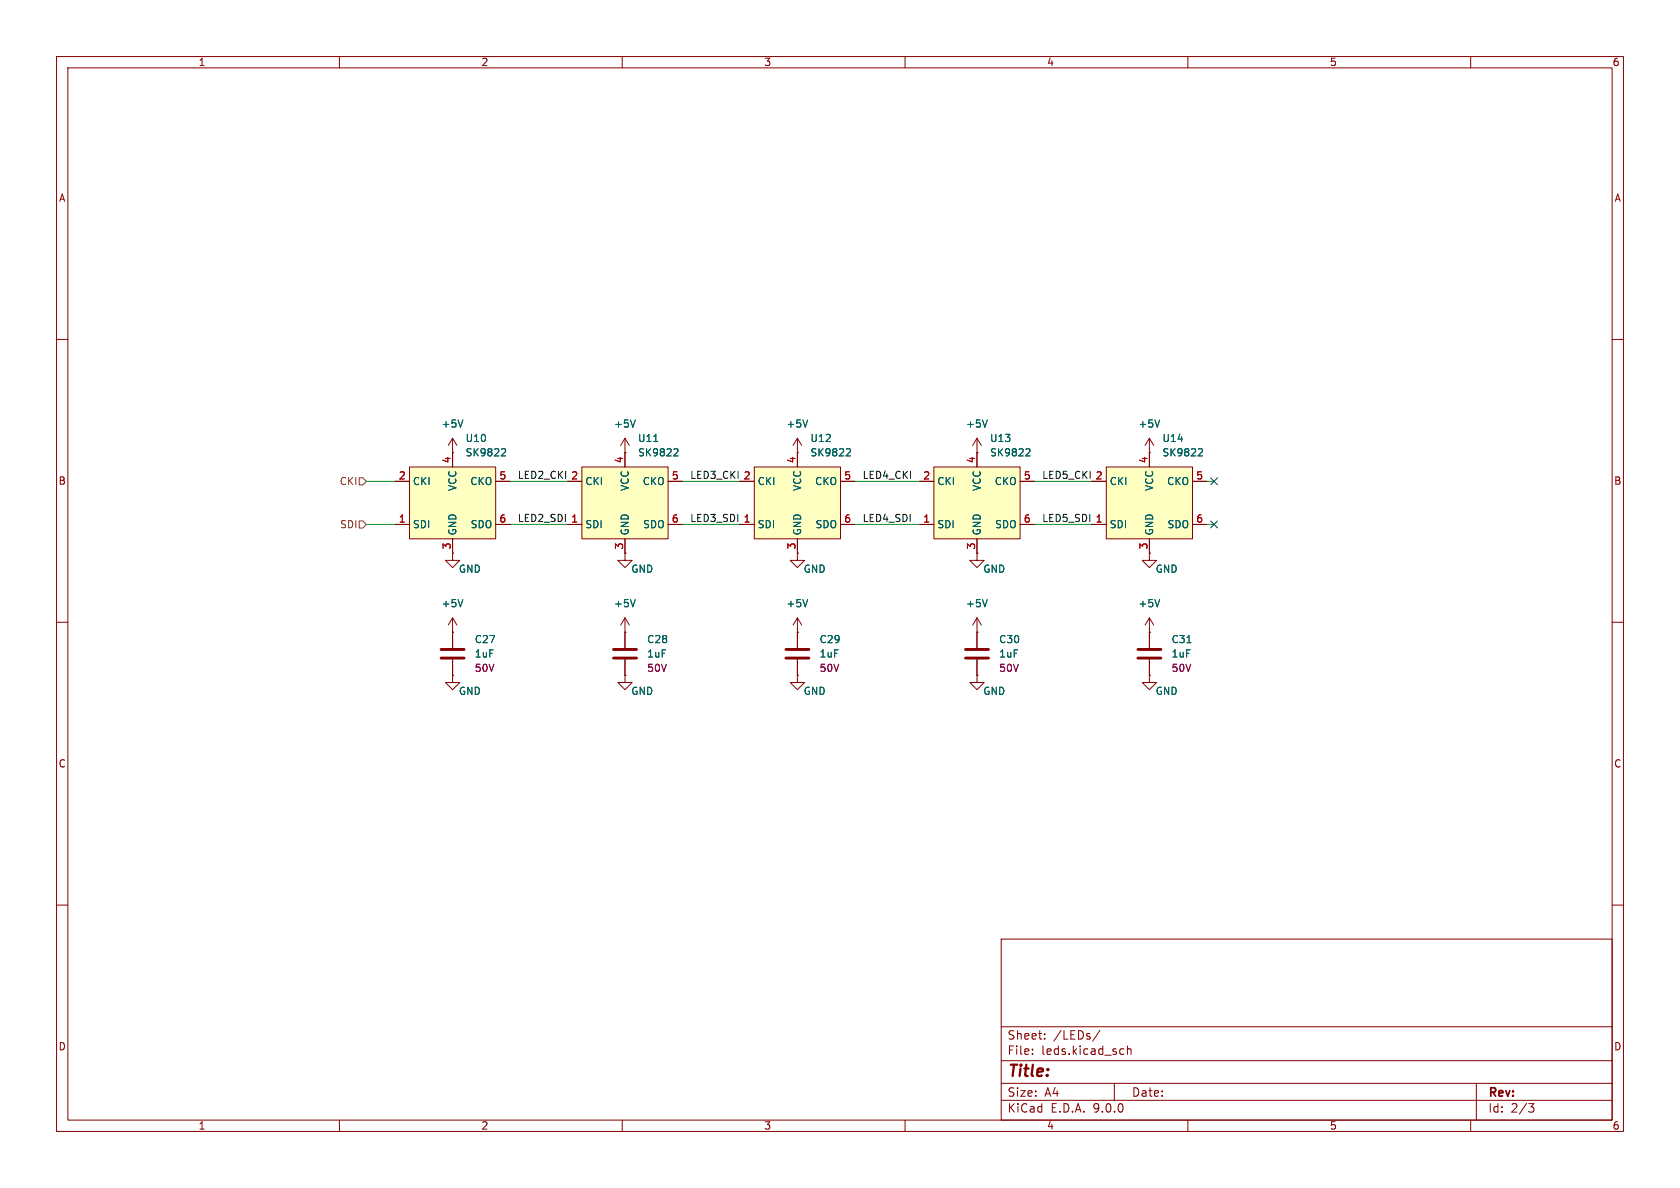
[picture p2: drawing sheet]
(kicad_sch
 (version 20250114)
 (generator "eeschema")
 (generator_version "9.0")
 (paper "A4")
 (lib_symbols
  (symbol "Device:C"
   (pin_numbers (hide yes))
   (pin_names
    (offset 0.254)) (exclude_from_sim no) (in_bom yes) (on_board yes)
   (property "Reference" "C" (at 0.635 2.54 0) (effects (font (size 1.27 1.27)) (justify left)))
   (property "Value" "C" (at 0.635 -2.54 0) (effects (font (size 1.27 1.27)) (justify left)))
   (property "Footprint" "" (at 0.9652 -3.81 0) (effects (font (size 1.27 1.27)) (hide yes)))
   (property "Datasheet" "~" (at 0 0 0) (effects (font (size 1.27 1.27)) (hide yes)))
   (property "Description" "Unpolarized capacitor" (at 0 0 0) (effects (font (size 1.27 1.27)) (hide yes)))
   (symbol "C_0_1"
    (polyline (pts (xy -2.032 0.762) (xy 2.032 0.762)) (stroke (width 0.508) (type default)) (fill (type none)))
    (polyline (pts (xy -2.032 -0.762) (xy 2.032 -0.762)) (stroke (width 0.508) (type default)) (fill (type none))))
   (symbol "C_1_1"
    (pin passive line (at 0 3.81 270) (length 2.794) (name "~" (effects (font (size 1.27 1.27)))) (number "1" (effects (font (size 1.27 1.27)))))
    (pin passive line (at 0 -3.81 90) (length 2.794) (name "~" (effects (font (size 1.27 1.27)))) (number "2" (effects (font (size 1.27 1.27))))))
   (embedded_fonts no))
  (symbol "parts:SK99822" (exclude_from_sim no) (in_bom yes) (on_board yes)
   (property "Reference" "U" (at -8.636 6.096 0) (effects (font (size 1.27 1.27))))
   (property "Value" "SK9822" (at -5.842 4.064 0) (effects (font (size 1.27 1.27))))
   (property "Footprint" "SMD-6P,5x5.5mm" (at 0 0 0) (effects (font (size 1.27 1.27)) (hide yes)))
   (property "Datasheet" "https://www.lcsc.com/datasheet/lcsc_datasheet_2110211830_OPSCO-Optoelectronics-SK9822_C2829089.pdf" (at 0 12.446 0) (effects (font (size 1.27 1.27)) (hide yes)))
   (property "Description" "" (at 0 0 0) (effects (font (size 1.27 1.27)) (hide yes)))
   (property "MFPN" "SK9822-A" (at 0 0 0) (effects (font (size 1.27 1.27)) (hide yes)))
   (symbol "SK99822_1_1"
    (rectangle (start -7.62 0) (end 7.62 -12.7) (stroke (width 0) (type default)) (fill (type background)))
    (pin input line (at -10.16 -2.54 0) (length 2.54) (name "CKI" (effects (font (size 1.27 1.27)))) (number "2" (effects (font (size 1.27 1.27)))))
    (pin input line (at -10.16 -10.16 0) (length 2.54) (name "SDI" (effects (font (size 1.27 1.27)))) (number "1" (effects (font (size 1.27 1.27)))))
    (pin power_in line (at 0 2.54 270) (length 2.54) (name "VCC" (effects (font (size 1.27 1.27)))) (number "4" (effects (font (size 1.27 1.27)))))
    (pin power_in line (at 0 -15.24 90) (length 2.54) (name "GND" (effects (font (size 1.27 1.27)))) (number "3" (effects (font (size 1.27 1.27)))))
    (pin output line (at 10.16 -2.54 180) (length 2.54) (name "CKO" (effects (font (size 1.27 1.27)))) (number "5" (effects (font (size 1.27 1.27)))))
    (pin output line (at 10.16 -10.16 180) (length 2.54) (name "SDO" (effects (font (size 1.27 1.27)))) (number "6" (effects (font (size 1.27 1.27))))))
   (embedded_fonts no))
  (symbol "power:+5V"
   (power)
   (pin_numbers (hide yes))
   (pin_names
    (offset 0) (hide yes)) (exclude_from_sim no) (in_bom yes) (on_board yes)
   (property "Reference" "#PWR" (at 0 -3.81 0) (effects (font (size 1.27 1.27)) (hide yes)))
   (property "Value" "+5V" (at 0 3.556 0) (effects (font (size 1.27 1.27))))
   (property "Footprint" "" (at 0 0 0) (effects (font (size 1.27 1.27)) (hide yes)))
   (property "Datasheet" "" (at 0 0 0) (effects (font (size 1.27 1.27)) (hide yes)))
   (property "Description" "Power symbol creates a global label with name \"+5V\"" (at 0 0 0) (effects (font (size 1.27 1.27)) (hide yes)))
   (symbol "+5V_0_1"
    (polyline (pts (xy -0.762 1.27) (xy 0 2.54)) (stroke (width 0) (type default)) (fill (type none)))
    (polyline (pts (xy 0 2.54) (xy 0.762 1.27)) (stroke (width 0) (type default)) (fill (type none)))
    (polyline (pts (xy 0 0) (xy 0 2.54)) (stroke (width 0) (type default)) (fill (type none))))
   (symbol "+5V_1_1"
    (pin power_in line (at 0 0 90) (length 0) (name "~" (effects (font (size 1.27 1.27)))) (number "1" (effects (font (size 1.27 1.27))))))
   (embedded_fonts no))
  (symbol "power:GND"
   (power)
   (pin_numbers (hide yes))
   (pin_names
    (offset 0) (hide yes)) (exclude_from_sim no) (in_bom yes) (on_board yes)
   (property "Reference" "#PWR" (at 0 -6.35 0) (effects (font (size 1.27 1.27)) (hide yes)))
   (property "Value" "GND" (at 0 -3.81 0) (effects (font (size 1.27 1.27))))
   (property "Footprint" "" (at 0 0 0) (effects (font (size 1.27 1.27)) (hide yes)))
   (property "Datasheet" "" (at 0 0 0) (effects (font (size 1.27 1.27)) (hide yes)))
   (property "Description" "Power symbol creates a global label with name \"GND\" , ground" (at 0 0 0) (effects (font (size 1.27 1.27)) (hide yes)))
   (symbol "GND_0_1"
    (polyline (pts (xy 0 0) (xy 0 -1.27) (xy 1.27 -1.27) (xy 0 -2.54) (xy -1.27 -1.27) (xy 0 -1.27)) (stroke (width 0) (type default)) (fill (type none))))
   (symbol "GND_1_1"
    (pin power_in line (at 0 0 270) (length 0) (name "~" (effects (font (size 1.27 1.27)))) (number "1" (effects (font (size 1.27 1.27))))))
   (embedded_fonts no)))
 (no_connect
  (at 214.63 92.71))
 (no_connect
  (at 214.63 85.09))
 (wire
  (pts (xy 64.77 92.71) (xy 69.85 92.71))
  (stroke (width 0) (type default)))
 (wire
  (pts (xy 120.65 92.71) (xy 130.81 92.71))
  (stroke (width 0) (type default)))
 (wire
  (pts (xy 64.77 85.09) (xy 69.85 85.09))
  (stroke (width 0) (type default)))
 (wire
  (pts (xy 120.65 85.09) (xy 130.81 85.09))
  (stroke (width 0) (type default)))
 (wire
  (pts (xy 193.04 85.09) (xy 182.88 85.09))
  (stroke (width 0) (type default)))
 (wire
  (pts (xy 214.63 92.71) (xy 213.36 92.71))
  (stroke (width 0) (type default)))
 (wire
  (pts (xy 214.63 85.09) (xy 213.36 85.09))
  (stroke (width 0) (type default)))
 (wire
  (pts (xy 162.56 85.09) (xy 151.13 85.09))
  (stroke (width 0) (type default)))
 (wire
  (pts (xy 90.17 85.09) (xy 100.33 85.09))
  (stroke (width 0) (type default)))
 (wire
  (pts (xy 162.56 92.71) (xy 151.13 92.71))
  (stroke (width 0) (type default)))
 (wire
  (pts (xy 90.17 92.71) (xy 100.33 92.71))
  (stroke (width 0) (type default)))
 (wire
  (pts (xy 182.88 92.71) (xy 193.04 92.71))
  (stroke (width 0) (type default)))
 (label "LED4_SDI"
  (at 152.4 92.71 0)
  (effects (font (size 1.27 1.27)) (justify left bottom)))
 (label "LED2_SDI"
  (at 91.44 92.71 0)
  (effects (font (size 1.27 1.27)) (justify left bottom)))
 (label "LED2_CKI"
  (at 91.44 85.09 0)
  (effects (font (size 1.27 1.27)) (justify left bottom)))
 (label "LED3_SDI"
  (at 121.92 92.71 0)
  (effects (font (size 1.27 1.27)) (justify left bottom)))
 (label "LED4_CKI"
  (at 152.4 85.09 0)
  (effects (font (size 1.27 1.27)) (justify left bottom)))
 (label "LED3_CKI"
  (at 121.92 85.09 0)
  (effects (font (size 1.27 1.27)) (justify left bottom)))
 (label "LED5_CKI"
  (at 184.15 85.09 0)
  (effects (font (size 1.27 1.27)) (justify left bottom)))
 (label "LED5_SDI"
  (at 184.15 92.71 0)
  (effects (font (size 1.27 1.27)) (justify left bottom)))
 (hierarchical_label "SDI"
  (shape input)
  (at 64.77 92.71 180)
  (effects (font (size 1.27 1.27)) (justify right)))
 (hierarchical_label "CKI"
  (shape input)
  (at 64.77 85.09 180)
  (effects (font (size 1.27 1.27)) (justify right)))
 (symbol
  (lib_id "power:GND")
  (at 203.2 119.38 0)
  (unit 1)
  (exclude_from_sim no)
  (in_bom yes)
  (on_board yes)
  (dnp no)
  (property "Reference" "#PWR043" (at 203.2 125.73 0) (effects (font (size 1.27 1.27)) (hide yes)))
  (property "Value" "GND" (at 206.248 122.174 0) (effects (font (size 1.27 1.27))))
  (property "Footprint" "" (at 203.2 119.38 0) (effects (font (size 1.27 1.27)) (hide yes)))
  (property "Datasheet" "" (at 203.2 119.38 0) (effects (font (size 1.27 1.27)) (hide yes)))
  (property "Description" "Power symbol creates a global label with name \"GND\" , ground" (at 203.2 119.38 0) (effects (font (size 1.27 1.27)) (hide yes)))
  (pin "1"))
 (symbol
  (lib_id "power:+5V")
  (at 203.2 80.01 0)
  (unit 1)
  (exclude_from_sim no)
  (in_bom yes)
  (on_board yes)
  (dnp no)
  (fields_autoplaced yes)
  (property "Reference" "#PWR060" (at 203.2 83.82 0) (effects (font (size 1.27 1.27)) (hide yes)))
  (property "Value" "+5V" (at 203.2 74.93 0) (effects (font (size 1.27 1.27))))
  (property "Footprint" "" (at 203.2 80.01 0) (effects (font (size 1.27 1.27)) (hide yes)))
  (property "Datasheet" "" (at 203.2 80.01 0) (effects (font (size 1.27 1.27)) (hide yes)))
  (property "Description" "Power symbol creates a global label with name \"+5V\"" (at 203.2 80.01 0) (effects (font (size 1.27 1.27)) (hide yes)))
  (pin "1"))
 (symbol
  (lib_id "power:+5V")
  (at 140.97 80.01 0)
  (unit 1)
  (exclude_from_sim no)
  (in_bom yes)
  (on_board yes)
  (dnp no)
  (fields_autoplaced yes)
  (property "Reference" "#PWR056" (at 140.97 83.82 0) (effects (font (size 1.27 1.27)) (hide yes)))
  (property "Value" "+5V" (at 140.97 74.93 0) (effects (font (size 1.27 1.27))))
  (property "Footprint" "" (at 140.97 80.01 0) (effects (font (size 1.27 1.27)) (hide yes)))
  (property "Datasheet" "" (at 140.97 80.01 0) (effects (font (size 1.27 1.27)) (hide yes)))
  (property "Description" "Power symbol creates a global label with name \"+5V\"" (at 140.97 80.01 0) (effects (font (size 1.27 1.27)) (hide yes)))
  (pin "1"))
 (symbol
  (lib_id "parts:SK99822")
  (at 80.01 82.55 0)
  (unit 1)
  (exclude_from_sim no)
  (in_bom yes)
  (on_board yes)
  (dnp no)
  (fields_autoplaced yes)
  (property "Reference" "U10" (at 82.2041 77.47 0) (effects (font (size 1.27 1.27)) (justify left)))
  (property "Value" "SK9822" (at 82.2041 80.01 0) (effects (font (size 1.27 1.27)) (justify left)))
  (property "Footprint" "footprints:OPSCO_SK9822" (at 80.01 82.55 0) (effects (font (size 1.27 1.27)) (hide yes)))
  (property "Datasheet" "https://www.lcsc.com/datasheet/lcsc_datasheet_2110211830_OPSCO-Optoelectronics-SK9822_C2829089.pdf" (at 80.01 70.104 0) (effects (font (size 1.27 1.27)) (hide yes)))
  (property "Description" "" (at 80.01 82.55 0) (effects (font (size 1.27 1.27)) (hide yes)))
  (property "MFPN" "SK9822-A" (at 80.01 82.55 0) (effects (font (size 1.27 1.27)) (hide yes)))
  (property "LCSC Part #" "C5378730" (at 80.01 82.55 0) (effects (font (size 1.27 1.27)) (hide yes)))
  (pin "4")
  (pin "6")
  (pin "2")
  (pin "5")
  (pin "1")
  (pin "3"))
 (symbol
  (lib_id "power:GND")
  (at 110.49 119.38 0)
  (unit 1)
  (exclude_from_sim no)
  (in_bom yes)
  (on_board yes)
  (dnp no)
  (property "Reference" "#PWR037" (at 110.49 125.73 0) (effects (font (size 1.27 1.27)) (hide yes)))
  (property "Value" "GND" (at 113.538 122.174 0) (effects (font (size 1.27 1.27))))
  (property "Footprint" "" (at 110.49 119.38 0) (effects (font (size 1.27 1.27)) (hide yes)))
  (property "Datasheet" "" (at 110.49 119.38 0) (effects (font (size 1.27 1.27)) (hide yes)))
  (property "Description" "Power symbol creates a global label with name \"GND\" , ground" (at 110.49 119.38 0) (effects (font (size 1.27 1.27)) (hide yes)))
  (pin "1"))
 (symbol
  (lib_id "power:+5V")
  (at 110.49 80.01 0)
  (unit 1)
  (exclude_from_sim no)
  (in_bom yes)
  (on_board yes)
  (dnp no)
  (fields_autoplaced yes)
  (property "Reference" "#PWR054" (at 110.49 83.82 0) (effects (font (size 1.27 1.27)) (hide yes)))
  (property "Value" "+5V" (at 110.49 74.93 0) (effects (font (size 1.27 1.27))))
  (property "Footprint" "" (at 110.49 80.01 0) (effects (font (size 1.27 1.27)) (hide yes)))
  (property "Datasheet" "" (at 110.49 80.01 0) (effects (font (size 1.27 1.27)) (hide yes)))
  (property "Description" "Power symbol creates a global label with name \"+5V\"" (at 110.49 80.01 0) (effects (font (size 1.27 1.27)) (hide yes)))
  (pin "1"))
 (symbol
  (lib_id "power:GND")
  (at 140.97 119.38 0)
  (unit 1)
  (exclude_from_sim no)
  (in_bom yes)
  (on_board yes)
  (dnp no)
  (property "Reference" "#PWR039" (at 140.97 125.73 0) (effects (font (size 1.27 1.27)) (hide yes)))
  (property "Value" "GND" (at 144.018 122.174 0) (effects (font (size 1.27 1.27))))
  (property "Footprint" "" (at 140.97 119.38 0) (effects (font (size 1.27 1.27)) (hide yes)))
  (property "Datasheet" "" (at 140.97 119.38 0) (effects (font (size 1.27 1.27)) (hide yes)))
  (property "Description" "Power symbol creates a global label with name \"GND\" , ground" (at 140.97 119.38 0) (effects (font (size 1.27 1.27)) (hide yes)))
  (pin "1"))
 (symbol
  (lib_id "parts:SK99822")
  (at 172.72 82.55 0)
  (unit 1)
  (exclude_from_sim no)
  (in_bom yes)
  (on_board yes)
  (dnp no)
  (fields_autoplaced yes)
  (property "Reference" "U13" (at 174.9141 77.47 0) (effects (font (size 1.27 1.27)) (justify left)))
  (property "Value" "SK9822" (at 174.9141 80.01 0) (effects (font (size 1.27 1.27)) (justify left)))
  (property "Footprint" "footprints:OPSCO_SK9822" (at 172.72 82.55 0) (effects (font (size 1.27 1.27)) (hide yes)))
  (property "Datasheet" "https://www.lcsc.com/datasheet/lcsc_datasheet_2110211830_OPSCO-Optoelectronics-SK9822_C2829089.pdf" (at 172.72 70.104 0) (effects (font (size 1.27 1.27)) (hide yes)))
  (property "Description" "" (at 172.72 82.55 0) (effects (font (size 1.27 1.27)) (hide yes)))
  (property "MFPN" "SK9822-A" (at 172.72 82.55 0) (effects (font (size 1.27 1.27)) (hide yes)))
  (property "LCSC Part #" "C5378730" (at 172.72 82.55 0) (effects (font (size 1.27 1.27)) (hide yes)))
  (pin "4")
  (pin "6")
  (pin "2")
  (pin "5")
  (pin "1")
  (pin "3"))
 (symbol
  (lib_id "Device:C")
  (at 140.97 115.57 0)
  (unit 1)
  (exclude_from_sim no)
  (in_bom yes)
  (on_board yes)
  (dnp no)
  (fields_autoplaced yes)
  (property "Reference" "C29" (at 144.78 113.0299 0) (effects (font (size 1.27 1.27)) (justify left)))
  (property "Value" "1uF" (at 144.78 115.5699 0) (effects (font (size 1.27 1.27)) (justify left)))
  (property "Footprint" "Capacitor_SMD:C_0805_2012Metric" (at 141.9352 119.38 0) (effects (font (size 1.27 1.27)) (hide yes)))
  (property "Datasheet" "~" (at 140.97 115.57 0) (effects (font (size 1.27 1.27)) (hide yes)))
  (property "Description" "Unpolarized capacitor" (at 140.97 115.57 0) (effects (font (size 1.27 1.27)) (hide yes)))
  (property "MFPN" "CL21B105KBFNNNE" (at 140.97 115.57 0) (effects (font (size 1.27 1.27)) (hide yes)))
  (property "Voltage" "50V" (at 144.78 118.1099 0) (effects (font (size 1.27 1.27)) (justify left)))
  (property "$/1,10,100" "0.170,0.068,0.044" (at 140.97 115.57 0) (effects (font (size 1.27 1.27)) (hide yes)))
  (property "LCSC Part #" "C28323" (at 140.97 115.57 0) (effects (font (size 1.27 1.27)) (hide yes)))
  (pin "1")
  (pin "2"))
 (symbol
  (lib_id "power:+5V")
  (at 80.01 111.76 0)
  (unit 1)
  (exclude_from_sim no)
  (in_bom yes)
  (on_board yes)
  (dnp no)
  (fields_autoplaced yes)
  (property "Reference" "#PWR035" (at 80.01 115.57 0) (effects (font (size 1.27 1.27)) (hide yes)))
  (property "Value" "+5V" (at 80.01 106.68 0) (effects (font (size 1.27 1.27))))
  (property "Footprint" "" (at 80.01 111.76 0) (effects (font (size 1.27 1.27)) (hide yes)))
  (property "Datasheet" "" (at 80.01 111.76 0) (effects (font (size 1.27 1.27)) (hide yes)))
  (property "Description" "Power symbol creates a global label with name \"+5V\"" (at 80.01 111.76 0) (effects (font (size 1.27 1.27)) (hide yes)))
  (pin "1"))
 (symbol
  (lib_id "parts:SK99822")
  (at 140.97 82.55 0)
  (unit 1)
  (exclude_from_sim no)
  (in_bom yes)
  (on_board yes)
  (dnp no)
  (fields_autoplaced yes)
  (property "Reference" "U12" (at 143.1641 77.47 0) (effects (font (size 1.27 1.27)) (justify left)))
  (property "Value" "SK9822" (at 143.1641 80.01 0) (effects (font (size 1.27 1.27)) (justify left)))
  (property "Footprint" "footprints:OPSCO_SK9822" (at 140.97 82.55 0) (effects (font (size 1.27 1.27)) (hide yes)))
  (property "Datasheet" "https://www.lcsc.com/datasheet/lcsc_datasheet_2110211830_OPSCO-Optoelectronics-SK9822_C2829089.pdf" (at 140.97 70.104 0) (effects (font (size 1.27 1.27)) (hide yes)))
  (property "Description" "" (at 140.97 82.55 0) (effects (font (size 1.27 1.27)) (hide yes)))
  (property "MFPN" "SK9822-A" (at 140.97 82.55 0) (effects (font (size 1.27 1.27)) (hide yes)))
  (property "LCSC Part #" "C5378730" (at 140.97 82.55 0) (effects (font (size 1.27 1.27)) (hide yes)))
  (pin "4")
  (pin "6")
  (pin "2")
  (pin "5")
  (pin "1")
  (pin "3"))
 (symbol
  (lib_id "power:GND")
  (at 80.01 97.79 0)
  (unit 1)
  (exclude_from_sim no)
  (in_bom yes)
  (on_board yes)
  (dnp no)
  (property "Reference" "#PWR053" (at 80.01 104.14 0) (effects (font (size 1.27 1.27)) (hide yes)))
  (property "Value" "GND" (at 83.058 100.584 0) (effects (font (size 1.27 1.27))))
  (property "Footprint" "" (at 80.01 97.79 0) (effects (font (size 1.27 1.27)) (hide yes)))
  (property "Datasheet" "" (at 80.01 97.79 0) (effects (font (size 1.27 1.27)) (hide yes)))
  (property "Description" "Power symbol creates a global label with name \"GND\" , ground" (at 80.01 97.79 0) (effects (font (size 1.27 1.27)) (hide yes)))
  (pin "1"))
 (symbol
  (lib_id "parts:SK99822")
  (at 203.2 82.55 0)
  (unit 1)
  (exclude_from_sim no)
  (in_bom yes)
  (on_board yes)
  (dnp no)
  (fields_autoplaced yes)
  (property "Reference" "U14" (at 205.3941 77.47 0) (effects (font (size 1.27 1.27)) (justify left)))
  (property "Value" "SK9822" (at 205.3941 80.01 0) (effects (font (size 1.27 1.27)) (justify left)))
  (property "Footprint" "footprints:OPSCO_SK9822" (at 203.2 82.55 0) (effects (font (size 1.27 1.27)) (hide yes)))
  (property "Datasheet" "https://www.lcsc.com/datasheet/lcsc_datasheet_2110211830_OPSCO-Optoelectronics-SK9822_C2829089.pdf" (at 203.2 70.104 0) (effects (font (size 1.27 1.27)) (hide yes)))
  (property "Description" "" (at 203.2 82.55 0) (effects (font (size 1.27 1.27)) (hide yes)))
  (property "MFPN" "SK9822-A" (at 203.2 82.55 0) (effects (font (size 1.27 1.27)) (hide yes)))
  (property "LCSC Part #" "C5378730" (at 203.2 82.55 0) (effects (font (size 1.27 1.27)) (hide yes)))
  (pin "4")
  (pin "6")
  (pin "2")
  (pin "5")
  (pin "1")
  (pin "3"))
 (symbol
  (lib_id "power:+5V")
  (at 203.2 111.76 0)
  (unit 1)
  (exclude_from_sim no)
  (in_bom yes)
  (on_board yes)
  (dnp no)
  (fields_autoplaced yes)
  (property "Reference" "#PWR042" (at 203.2 115.57 0) (effects (font (size 1.27 1.27)) (hide yes)))
  (property "Value" "+5V" (at 203.2 106.68 0) (effects (font (size 1.27 1.27))))
  (property "Footprint" "" (at 203.2 111.76 0) (effects (font (size 1.27 1.27)) (hide yes)))
  (property "Datasheet" "" (at 203.2 111.76 0) (effects (font (size 1.27 1.27)) (hide yes)))
  (property "Description" "Power symbol creates a global label with name \"+5V\"" (at 203.2 111.76 0) (effects (font (size 1.27 1.27)) (hide yes)))
  (pin "1"))
 (symbol
  (lib_id "power:GND")
  (at 80.01 119.38 0)
  (unit 1)
  (exclude_from_sim no)
  (in_bom yes)
  (on_board yes)
  (dnp no)
  (property "Reference" "#PWR034" (at 80.01 125.73 0) (effects (font (size 1.27 1.27)) (hide yes)))
  (property "Value" "GND" (at 83.058 122.174 0) (effects (font (size 1.27 1.27))))
  (property "Footprint" "" (at 80.01 119.38 0) (effects (font (size 1.27 1.27)) (hide yes)))
  (property "Datasheet" "" (at 80.01 119.38 0) (effects (font (size 1.27 1.27)) (hide yes)))
  (property "Description" "Power symbol creates a global label with name \"GND\" , ground" (at 80.01 119.38 0) (effects (font (size 1.27 1.27)) (hide yes)))
  (pin "1"))
 (symbol
  (lib_id "power:GND")
  (at 203.2 97.79 0)
  (unit 1)
  (exclude_from_sim no)
  (in_bom yes)
  (on_board yes)
  (dnp no)
  (property "Reference" "#PWR061" (at 203.2 104.14 0) (effects (font (size 1.27 1.27)) (hide yes)))
  (property "Value" "GND" (at 206.248 100.584 0) (effects (font (size 1.27 1.27))))
  (property "Footprint" "" (at 203.2 97.79 0) (effects (font (size 1.27 1.27)) (hide yes)))
  (property "Datasheet" "" (at 203.2 97.79 0) (effects (font (size 1.27 1.27)) (hide yes)))
  (property "Description" "Power symbol creates a global label with name \"GND\" , ground" (at 203.2 97.79 0) (effects (font (size 1.27 1.27)) (hide yes)))
  (pin "1"))
 (symbol
  (lib_id "power:+5V")
  (at 172.72 111.76 0)
  (unit 1)
  (exclude_from_sim no)
  (in_bom yes)
  (on_board yes)
  (dnp no)
  (fields_autoplaced yes)
  (property "Reference" "#PWR040" (at 172.72 115.57 0) (effects (font (size 1.27 1.27)) (hide yes)))
  (property "Value" "+5V" (at 172.72 106.68 0) (effects (font (size 1.27 1.27))))
  (property "Footprint" "" (at 172.72 111.76 0) (effects (font (size 1.27 1.27)) (hide yes)))
  (property "Datasheet" "" (at 172.72 111.76 0) (effects (font (size 1.27 1.27)) (hide yes)))
  (property "Description" "Power symbol creates a global label with name \"+5V\"" (at 172.72 111.76 0) (effects (font (size 1.27 1.27)) (hide yes)))
  (pin "1"))
 (symbol
  (lib_id "power:+5V")
  (at 110.49 111.76 0)
  (unit 1)
  (exclude_from_sim no)
  (in_bom yes)
  (on_board yes)
  (dnp no)
  (fields_autoplaced yes)
  (property "Reference" "#PWR036" (at 110.49 115.57 0) (effects (font (size 1.27 1.27)) (hide yes)))
  (property "Value" "+5V" (at 110.49 106.68 0) (effects (font (size 1.27 1.27))))
  (property "Footprint" "" (at 110.49 111.76 0) (effects (font (size 1.27 1.27)) (hide yes)))
  (property "Datasheet" "" (at 110.49 111.76 0) (effects (font (size 1.27 1.27)) (hide yes)))
  (property "Description" "Power symbol creates a global label with name \"+5V\"" (at 110.49 111.76 0) (effects (font (size 1.27 1.27)) (hide yes)))
  (pin "1"))
 (symbol
  (lib_id "parts:SK99822")
  (at 110.49 82.55 0)
  (unit 1)
  (exclude_from_sim no)
  (in_bom yes)
  (on_board yes)
  (dnp no)
  (fields_autoplaced yes)
  (property "Reference" "U11" (at 112.6841 77.47 0) (effects (font (size 1.27 1.27)) (justify left)))
  (property "Value" "SK9822" (at 112.6841 80.01 0) (effects (font (size 1.27 1.27)) (justify left)))
  (property "Footprint" "footprints:OPSCO_SK9822" (at 110.49 82.55 0) (effects (font (size 1.27 1.27)) (hide yes)))
  (property "Datasheet" "https://www.lcsc.com/datasheet/lcsc_datasheet_2110211830_OPSCO-Optoelectronics-SK9822_C2829089.pdf" (at 110.49 70.104 0) (effects (font (size 1.27 1.27)) (hide yes)))
  (property "Description" "" (at 110.49 82.55 0) (effects (font (size 1.27 1.27)) (hide yes)))
  (property "MFPN" "SK9822-A" (at 110.49 82.55 0) (effects (font (size 1.27 1.27)) (hide yes)))
  (property "LCSC Part #" "C5378730" (at 110.49 82.55 0) (effects (font (size 1.27 1.27)) (hide yes)))
  (pin "4")
  (pin "6")
  (pin "2")
  (pin "5")
  (pin "1")
  (pin "3"))
 (symbol
  (lib_id "power:+5V")
  (at 80.01 80.01 0)
  (unit 1)
  (exclude_from_sim no)
  (in_bom yes)
  (on_board yes)
  (dnp no)
  (fields_autoplaced yes)
  (property "Reference" "#PWR052" (at 80.01 83.82 0) (effects (font (size 1.27 1.27)) (hide yes)))
  (property "Value" "+5V" (at 80.01 74.93 0) (effects (font (size 1.27 1.27))))
  (property "Footprint" "" (at 80.01 80.01 0) (effects (font (size 1.27 1.27)) (hide yes)))
  (property "Datasheet" "" (at 80.01 80.01 0) (effects (font (size 1.27 1.27)) (hide yes)))
  (property "Description" "Power symbol creates a global label with name \"+5V\"" (at 80.01 80.01 0) (effects (font (size 1.27 1.27)) (hide yes)))
  (pin "1"))
 (symbol
  (lib_id "power:+5V")
  (at 172.72 80.01 0)
  (unit 1)
  (exclude_from_sim no)
  (in_bom yes)
  (on_board yes)
  (dnp no)
  (fields_autoplaced yes)
  (property "Reference" "#PWR058" (at 172.72 83.82 0) (effects (font (size 1.27 1.27)) (hide yes)))
  (property "Value" "+5V" (at 172.72 74.93 0) (effects (font (size 1.27 1.27))))
  (property "Footprint" "" (at 172.72 80.01 0) (effects (font (size 1.27 1.27)) (hide yes)))
  (property "Datasheet" "" (at 172.72 80.01 0) (effects (font (size 1.27 1.27)) (hide yes)))
  (property "Description" "Power symbol creates a global label with name \"+5V\"" (at 172.72 80.01 0) (effects (font (size 1.27 1.27)) (hide yes)))
  (pin "1"))
 (symbol
  (lib_id "power:GND")
  (at 140.97 97.79 0)
  (unit 1)
  (exclude_from_sim no)
  (in_bom yes)
  (on_board yes)
  (dnp no)
  (property "Reference" "#PWR057" (at 140.97 104.14 0) (effects (font (size 1.27 1.27)) (hide yes)))
  (property "Value" "GND" (at 144.018 100.584 0) (effects (font (size 1.27 1.27))))
  (property "Footprint" "" (at 140.97 97.79 0) (effects (font (size 1.27 1.27)) (hide yes)))
  (property "Datasheet" "" (at 140.97 97.79 0) (effects (font (size 1.27 1.27)) (hide yes)))
  (property "Description" "Power symbol creates a global label with name \"GND\" , ground" (at 140.97 97.79 0) (effects (font (size 1.27 1.27)) (hide yes)))
  (pin "1"))
 (symbol
  (lib_id "Device:C")
  (at 80.01 115.57 0)
  (unit 1)
  (exclude_from_sim no)
  (in_bom yes)
  (on_board yes)
  (dnp no)
  (fields_autoplaced yes)
  (property "Reference" "C27" (at 83.82 113.0299 0) (effects (font (size 1.27 1.27)) (justify left)))
  (property "Value" "1uF" (at 83.82 115.5699 0) (effects (font (size 1.27 1.27)) (justify left)))
  (property "Footprint" "Capacitor_SMD:C_0805_2012Metric" (at 80.9752 119.38 0) (effects (font (size 1.27 1.27)) (hide yes)))
  (property "Datasheet" "~" (at 80.01 115.57 0) (effects (font (size 1.27 1.27)) (hide yes)))
  (property "Description" "Unpolarized capacitor" (at 80.01 115.57 0) (effects (font (size 1.27 1.27)) (hide yes)))
  (property "MFPN" "CL21B105KBFNNNE" (at 80.01 115.57 0) (effects (font (size 1.27 1.27)) (hide yes)))
  (property "Voltage" "50V" (at 83.82 118.1099 0) (effects (font (size 1.27 1.27)) (justify left)))
  (property "$/1,10,100" "0.170,0.068,0.044" (at 80.01 115.57 0) (effects (font (size 1.27 1.27)) (hide yes)))
  (property "LCSC Part #" "C28323" (at 80.01 115.57 0) (effects (font (size 1.27 1.27)) (hide yes)))
  (pin "1")
  (pin "2"))
 (symbol
  (lib_id "power:GND")
  (at 172.72 97.79 0)
  (unit 1)
  (exclude_from_sim no)
  (in_bom yes)
  (on_board yes)
  (dnp no)
  (property "Reference" "#PWR059" (at 172.72 104.14 0) (effects (font (size 1.27 1.27)) (hide yes)))
  (property "Value" "GND" (at 175.768 100.584 0) (effects (font (size 1.27 1.27))))
  (property "Footprint" "" (at 172.72 97.79 0) (effects (font (size 1.27 1.27)) (hide yes)))
  (property "Datasheet" "" (at 172.72 97.79 0) (effects (font (size 1.27 1.27)) (hide yes)))
  (property "Description" "Power symbol creates a global label with name \"GND\" , ground" (at 172.72 97.79 0) (effects (font (size 1.27 1.27)) (hide yes)))
  (pin "1"))
 (symbol
  (lib_id "power:+5V")
  (at 140.97 111.76 0)
  (unit 1)
  (exclude_from_sim no)
  (in_bom yes)
  (on_board yes)
  (dnp no)
  (fields_autoplaced yes)
  (property "Reference" "#PWR038" (at 140.97 115.57 0) (effects (font (size 1.27 1.27)) (hide yes)))
  (property "Value" "+5V" (at 140.97 106.68 0) (effects (font (size 1.27 1.27))))
  (property "Footprint" "" (at 140.97 111.76 0) (effects (font (size 1.27 1.27)) (hide yes)))
  (property "Datasheet" "" (at 140.97 111.76 0) (effects (font (size 1.27 1.27)) (hide yes)))
  (property "Description" "Power symbol creates a global label with name \"+5V\"" (at 140.97 111.76 0) (effects (font (size 1.27 1.27)) (hide yes)))
  (pin "1"))
 (symbol
  (lib_id "Device:C")
  (at 203.2 115.57 0)
  (unit 1)
  (exclude_from_sim no)
  (in_bom yes)
  (on_board yes)
  (dnp no)
  (fields_autoplaced yes)
  (property "Reference" "C31" (at 207.01 113.0299 0) (effects (font (size 1.27 1.27)) (justify left)))
  (property "Value" "1uF" (at 207.01 115.5699 0) (effects (font (size 1.27 1.27)) (justify left)))
  (property "Footprint" "Capacitor_SMD:C_0805_2012Metric" (at 204.1652 119.38 0) (effects (font (size 1.27 1.27)) (hide yes)))
  (property "Datasheet" "~" (at 203.2 115.57 0) (effects (font (size 1.27 1.27)) (hide yes)))
  (property "Description" "Unpolarized capacitor" (at 203.2 115.57 0) (effects (font (size 1.27 1.27)) (hide yes)))
  (property "MFPN" "CL21B105KBFNNNE" (at 203.2 115.57 0) (effects (font (size 1.27 1.27)) (hide yes)))
  (property "Voltage" "50V" (at 207.01 118.1099 0) (effects (font (size 1.27 1.27)) (justify left)))
  (property "$/1,10,100" "0.170,0.068,0.044" (at 203.2 115.57 0) (effects (font (size 1.27 1.27)) (hide yes)))
  (property "LCSC Part #" "C28323" (at 203.2 115.57 0) (effects (font (size 1.27 1.27)) (hide yes)))
  (pin "1")
  (pin "2"))
 (symbol
  (lib_id "Device:C")
  (at 110.49 115.57 0)
  (unit 1)
  (exclude_from_sim no)
  (in_bom yes)
  (on_board yes)
  (dnp no)
  (fields_autoplaced yes)
  (property "Reference" "C28" (at 114.3 113.0299 0) (effects (font (size 1.27 1.27)) (justify left)))
  (property "Value" "1uF" (at 114.3 115.5699 0) (effects (font (size 1.27 1.27)) (justify left)))
  (property "Footprint" "Capacitor_SMD:C_0805_2012Metric" (at 111.4552 119.38 0) (effects (font (size 1.27 1.27)) (hide yes)))
  (property "Datasheet" "~" (at 110.49 115.57 0) (effects (font (size 1.27 1.27)) (hide yes)))
  (property "Description" "Unpolarized capacitor" (at 110.49 115.57 0) (effects (font (size 1.27 1.27)) (hide yes)))
  (property "MFPN" "CL21B105KBFNNNE" (at 110.49 115.57 0) (effects (font (size 1.27 1.27)) (hide yes)))
  (property "Voltage" "50V" (at 114.3 118.1099 0) (effects (font (size 1.27 1.27)) (justify left)))
  (property "$/1,10,100" "0.170,0.068,0.044" (at 110.49 115.57 0) (effects (font (size 1.27 1.27)) (hide yes)))
  (property "LCSC Part #" "C28323" (at 110.49 115.57 0) (effects (font (size 1.27 1.27)) (hide yes)))
  (pin "1")
  (pin "2"))
 (symbol
  (lib_id "power:GND")
  (at 110.49 97.79 0)
  (unit 1)
  (exclude_from_sim no)
  (in_bom yes)
  (on_board yes)
  (dnp no)
  (property "Reference" "#PWR055" (at 110.49 104.14 0) (effects (font (size 1.27 1.27)) (hide yes)))
  (property "Value" "GND" (at 113.538 100.584 0) (effects (font (size 1.27 1.27))))
  (property "Footprint" "" (at 110.49 97.79 0) (effects (font (size 1.27 1.27)) (hide yes)))
  (property "Datasheet" "" (at 110.49 97.79 0) (effects (font (size 1.27 1.27)) (hide yes)))
  (property "Description" "Power symbol creates a global label with name \"GND\" , ground" (at 110.49 97.79 0) (effects (font (size 1.27 1.27)) (hide yes)))
  (pin "1"))
 (symbol
  (lib_id "Device:C")
  (at 172.72 115.57 0)
  (unit 1)
  (exclude_from_sim no)
  (in_bom yes)
  (on_board yes)
  (dnp no)
  (fields_autoplaced yes)
  (property "Reference" "C30" (at 176.53 113.0299 0) (effects (font (size 1.27 1.27)) (justify left)))
  (property "Value" "1uF" (at 176.53 115.5699 0) (effects (font (size 1.27 1.27)) (justify left)))
  (property "Footprint" "Capacitor_SMD:C_0805_2012Metric" (at 173.6852 119.38 0) (effects (font (size 1.27 1.27)) (hide yes)))
  (property "Datasheet" "~" (at 172.72 115.57 0) (effects (font (size 1.27 1.27)) (hide yes)))
  (property "Description" "Unpolarized capacitor" (at 172.72 115.57 0) (effects (font (size 1.27 1.27)) (hide yes)))
  (property "MFPN" "CL21B105KBFNNNE" (at 172.72 115.57 0) (effects (font (size 1.27 1.27)) (hide yes)))
  (property "Voltage" "50V" (at 176.53 118.1099 0) (effects (font (size 1.27 1.27)) (justify left)))
  (property "$/1,10,100" "0.170,0.068,0.044" (at 172.72 115.57 0) (effects (font (size 1.27 1.27)) (hide yes)))
  (property "LCSC Part #" "C28323" (at 172.72 115.57 0) (effects (font (size 1.27 1.27)) (hide yes)))
  (pin "1")
  (pin "2"))
 (symbol
  (lib_id "power:GND")
  (at 172.72 119.38 0)
  (unit 1)
  (exclude_from_sim no)
  (in_bom yes)
  (on_board yes)
  (dnp no)
  (property "Reference" "#PWR041" (at 172.72 125.73 0) (effects (font (size 1.27 1.27)) (hide yes)))
  (property "Value" "GND" (at 175.768 122.174 0) (effects (font (size 1.27 1.27))))
  (property "Footprint" "" (at 172.72 119.38 0) (effects (font (size 1.27 1.27)) (hide yes)))
  (property "Datasheet" "" (at 172.72 119.38 0) (effects (font (size 1.27 1.27)) (hide yes)))
  (property "Description" "Power symbol creates a global label with name \"GND\" , ground" (at 172.72 119.38 0) (effects (font (size 1.27 1.27)) (hide yes)))
  (pin "1")))
